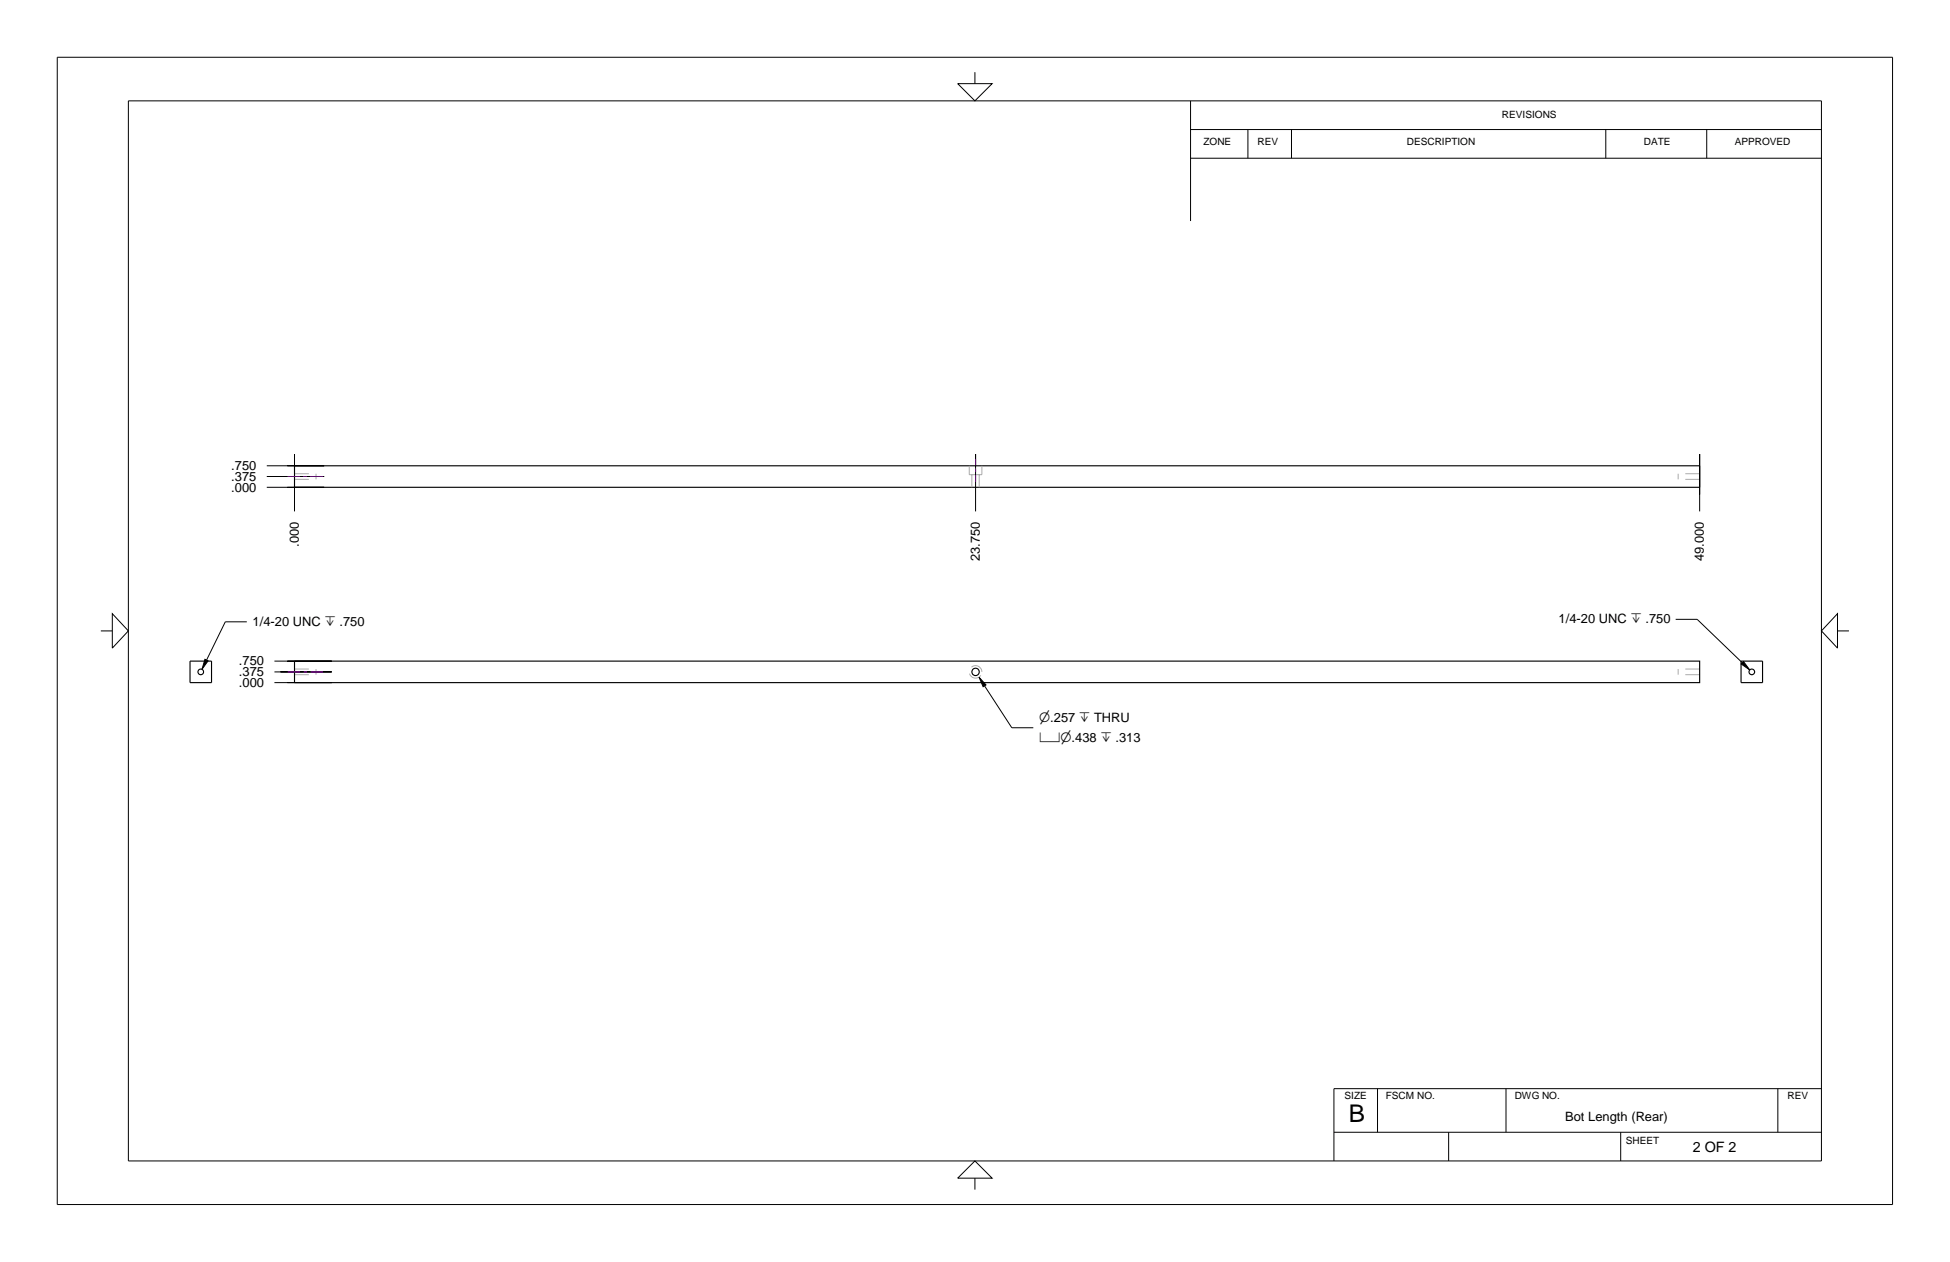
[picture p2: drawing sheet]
<svg xmlns="http://www.w3.org/2000/svg" width="432mm" height="279mm" viewBox="0 0 432 279" stroke-linecap="round" stroke-linejoin="round" font-family="sans-serif">
<g fill="none" stroke="#aaa" stroke-width=".22" stroke-dasharray="3.2 1.6" stroke-linecap="butt">
<path d="M65.2 104.9h4.8M65.2 106.1h4.8M70 105.5v-.6M70 106.1v-.6M214.6 103.1v2M214.6 105.1h2.8M215.2 105.1v2.8M216.8 105.1v2.8M217.4 103.1v2M371.6 104.9v1.2M376.4 106.1h-4.8M376.4 104.9h-4.8"/>
<path d="M65.2 148.1h4.8M65.2 149.4h4.8M70 149.4v-1.3M217.4 148.8a1.4 1.4 0 0 0-2-1.3 1.4 1.4 0 0 0-.2 2.4 1.4 1.4 0 0 0 2.2-.9v-.2M371.6 148.1v.7M371.6 148.8v.6M376.4 148.1h-4.8M376.4 149.4h-4.8"/>
</g>
<g fill="none" stroke="#000" stroke-width=".25">
<path d="M65.2 103.1h311.2v4.8h-311.2zM42.1 146.4h4.7v4.7h-4.7zM65.2 146.4h311.2v4.7h-311.2zM385.5 146.4h4.8v4.7h-4.8z"/>
<circle cx="44.5" cy="148.7" r=".63"/>
<circle cx="216" cy="148.7" r=".81"/>
<circle cx="387.9" cy="148.7" r=".62"/>
</g>
<g fill="none" stroke="#000" stroke-width=".22">
<path d="M12.7 12.7h406.4v254h-406.4zM212.1 18.5h7.6l-3.8 3.8zM215.9 16v2.5M28.4 22.3h374.9v234.7h-374.9zM263.6 28.7h139.7M263.6 35h139.7M263.6 22.3v26.6M276.3 28.7v6.3M286 28.7v6.3M355.6 28.7v6.3M377.9 28.7v6.3M59.1 105.5h12.7h-9.7"/>
<path d="M59.1 107.9h12.7h-8.2M59.1 103.1h12.7h-8.2M65.2 109.5v-9v12.7M216 103.2v-2.7v12.7M376.4 109.5v-9v12.7M22.3 139.7h2.6M24.9 135.9l3.5 3.8-3.5 3.8zM54.7 137.7h-4.8l-4.2 8.4M371.1 137.1h4.7l10 9.6M406.9 135.9v7.6l-3.6-3.8zM406.9 139.7h2.5M45.4 146l.7 .3-1.4 1.9z"/>
<path d="M60.8 148.8h12.7h-11.4M60.8 151.1h12.7h-9.9M60.8 146.4h12.7h-9.9M216.8 149.9l1.5 1.7-.6 .4zM218 151.8l6 9.3h4.8M385.6 147l.5-.5 1.4 1.8zM215.9 257l3.8 3.8h-7.6zM295.4 250.7h107.9M305 241v9.7M320.8 250.7v6.3M333.5 241v9.7M358.9 250.7v6.3"/>
<path d="M393.7 241v9.7M403.3 241h-107.9v16M215.9 260.8v2.6"/>
</g>
<path d="M63.7 105.5h2.7M67.2 105.5h.8M68.7 105.5h2.8M216 101.6v1.4M216 103.7v.8M216 105.3v1.3M63.7 148.8h2.7M67.2 148.8h.8M68.7 148.8h2.8" fill="none" stroke="#801196" stroke-width=".22"/>
<g fill="#000">
<path d="M216.8 150l.9 2 .6-.3z"/>
<path d="M45.4 146l.7 .3-1.4 1.9z" fill-rule="evenodd"/>
<path d="M386.1 146.5l-.5 .5 1.8 1.3z" fill-rule="evenodd"/>
</g>
<text font-size="5.4" x="298.7" y="248.4">B</text>
<text font-size="3.2" x="374.8" y="255.1">2 OF 2</text>
<g font-size="2.9">
<text x="51.2" y="106.4">.375</text>
<text x="51.2" y="104.1">.750</text>
<text x="51.2" y="108.8">.000</text>
<text x="66.2" y="121.1" transform="rotate(-90 66.2 121.1)">.000</text>
<text x="217" y="124.2" transform="rotate(-90 217 124.2)">23.750</text>
<text x="377.3" y="124.2" transform="rotate(-90 377.3 124.2)">49.000</text>
<text x="55.9" y="138.6">1/4-20 UNC x .750</text>
<text x="345.1" y="138">1/4-20 UNC x .750</text>
<text x="52.9" y="149.7">.375</text>
<text x="52.9" y="147.3">.750</text>
<text x="52.9" y="152.1">.000</text>
<text x="230.1" y="159.9">n.257 x THRU</text>
<text x="230.1" y="164.2">vn.438 x .313</text>
</g>
<text font-size="2.8" x="346.6" y="248.1">Bot Length (Rear)</text>
<g font-size="2.2">
<text x="332.6" y="26">REVISIONS</text>
<text x="266.5" y="32.2">ZONE</text>
<text x="278.5" y="32.2">REV</text>
<text x="311.6" y="32.2">DESCRIPTION</text>
<text x="364" y="32.2">DATE</text>
<text x="384.2" y="32.2">APPROVED</text>
<text x="297.7" y="243.4">SIZE</text>
<text x="306.9" y="243.4">FSCM NO.</text>
<text x="335.4" y="243.4">DWG NO.</text>
<text x="395.8" y="243.4">REV</text>
<text x="360" y="253.2">SHEET</text>
</g>
</svg>
